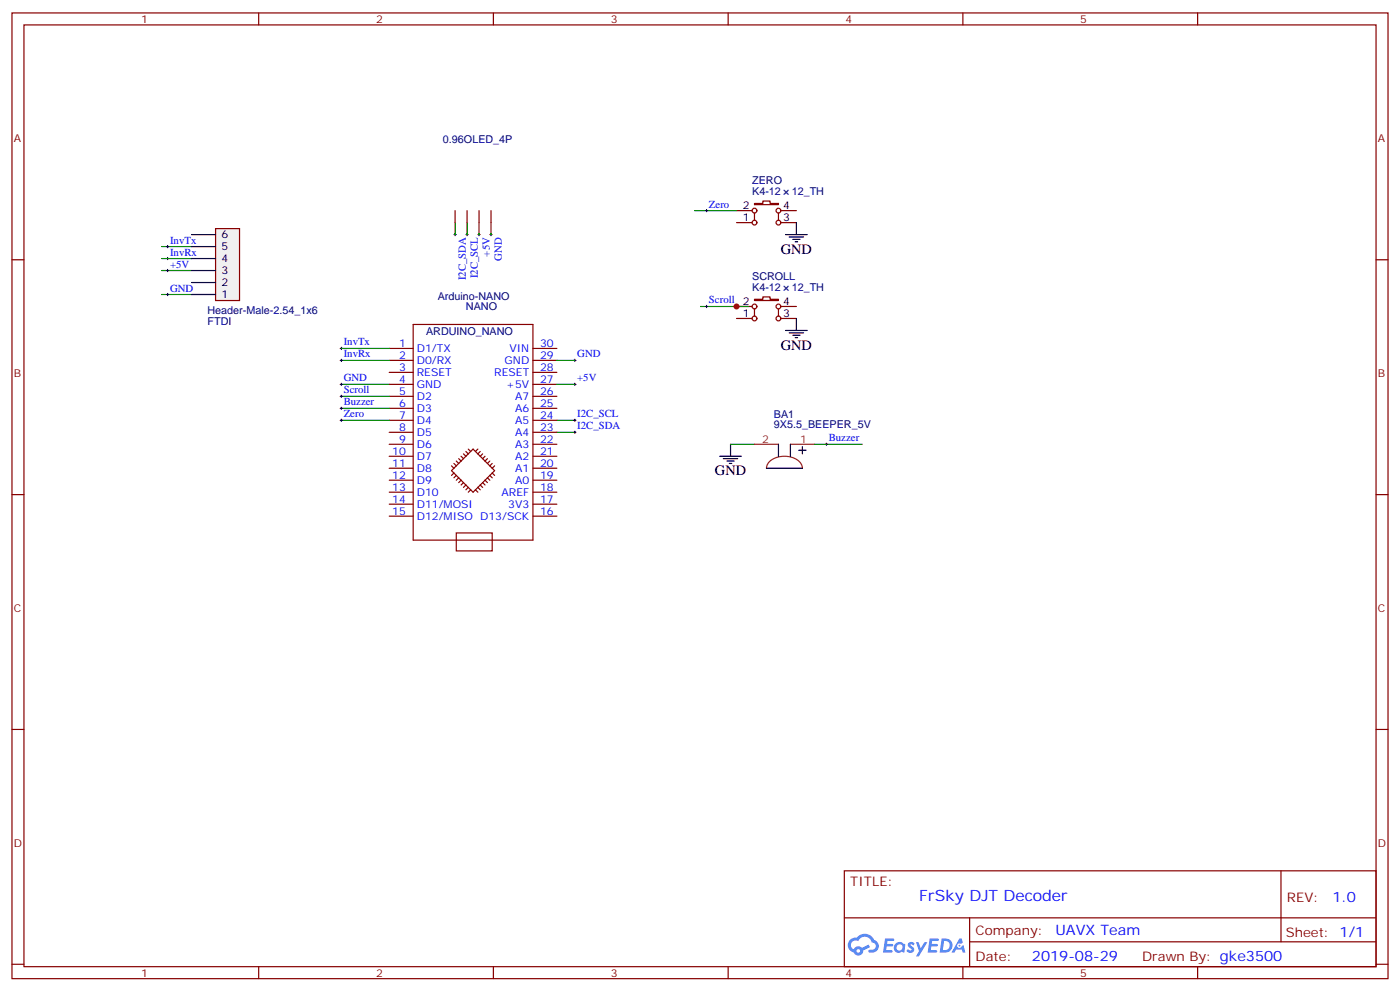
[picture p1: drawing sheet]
<svg xmlns="http://www.w3.org/2000/svg" width="412mm" height="292mm" viewBox="0 0 412 292" stroke-linecap="round" stroke-linejoin="round" font-family="sans-serif">
<g fill="none" stroke="#870000" stroke-width=".35">
<path d="M3.5 3.8h405.4v284.3h-405.4zM7.1 7.3h398.2v277.3h-398.2zM76.2 3.8v3.5M145.3 3.8v3.5M214.5 3.8v3.5M283.6 3.8v3.5M352.8 3.8v3.5M3.5 76.5h3.6M405.3 76.5h3.6M3.5 145.6h3.6M405.3 145.6h3.6M3.5 214.8h3.6"/>
<path d="M405.3 214.8h3.6M248.7 256.4h156.6v28.2h-156.6zM377.3 256.4v20.9M248.7 270.2h156.5M285.6 277.3h119.6M285.6 270.2v14.2M3.5 283.9h3.6M76.2 284.6v3.5M145.3 284.6v3.5M214.5 284.6v3.5M283.6 284.6v3.5M352.8 284.6v3.5"/>
<path d="M405.3 283.9h3.6"/>
</g>
<g fill="#5487ff">
<path d="M267.7 277.6a1.22 1.22 0 0 1 1.7 .2l-.4 .6a.47 .47 0 0 0-.3-.4 .47 .47 0 0 0-.5 .2l.1 .2a1.14 1.14 0 0 1 .8 1.8 1.14 1.14 0 0 1-1.9 0l-.2-.2 .5-.6 .7 .5a.29 .29 0 0 0 .3-.3 .29 .29 0 0 0-.2-.3 1.04 1.04 0 0 1-.6-1.7z"/>
<path d="M260.7 276.3h2.4l.3 .2-.2 .5-1.8 .1-.1 .8h1.5l.3 .4-.3 .4h-1.6l-.2 1.1h1.7l.2 .3-.2 .3-2.6 .1z"/>
<path d="M273.8 276.3h2.4l.3 .2-.1 .5-1.8 .1-.2 .8h1.6l.3 .4-.4 .4h-1.6l-.1 1.1h1.7l.2 .3-.2 .3-2.6 .1z"/>
<path d="M282.6 276.3h.7l.3 1.3-.6 .3a.69 .69 0 0 0-1 .3 .69 .69 0 0 0 .4 .9 .69 .69 0 0 0 .9-.6l.5-.2 .6 2.2h-.8l-.2-.9h-1.8l-.5 .9h-.8z"/>
<path d="M269.8 277.4h.8l.6 1.8 1.1-1.8h.9l-2.6 4.2h-.8l.9-1.5z"/>
<path d="M277.4 276.3l-.6 4.2h1.3a2.11 2.11 0 0 0 2.5-2.1 2.11 2.11 0 0 0-2.5-2.1zM278.1 277.1a1.39 1.39 0 0 1 1.7 1.4 1.39 1.39 0 0 1-1.8 1.3h-.3z"/>
<path d="M263.7 277.9a1.54 1.54 0 0 0-.1 2.2 1.54 1.54 0 0 0 2.2 .1l.6 .3 .3-2.3-.2-.3h-.4a1.49 1.49 0 0 0-2.4 0zM264 278.9a.94 .94 0 0 1 1.8 0 .94 .94 0 0 1-1.8 0z"/>
<path d="M250.4 276.7a2.18 2.18 0 0 0 1.1 3.7 1.44 1.44 0 0 0 1.6 .9 1.44 1.44 0 0 0 1.2-1.4l2-1.1-.5-.7-1.9 1a1.47 1.47 0 0 0-2.4 .4 1.39 1.39 0 0 1-.7-1.9 1.39 1.39 0 0 1 2-.5 2.12 2.12 0 0 1 2.2-1.3 2.12 2.12 0 0 1 1.9 1.7 1.14 1.14 0 0 1 1.1 1.4 1.14 1.14 0 0 1-1.7 .7 .43 .43 0 0 0-.5 .4 .43 .43 0 0 0 .4 .5 1.98 1.98 0 0 0 2.5-1.2 1.98 1.98 0 0 0-1.2-2.6 3.1 3.1 0 0 0-5.3-.6l-.9 .1zM252.3 280a.55 .55 0 0 1 1.1 0 .55 .55 0 0 1-1.1 0z"/>
<circle cx="282.6" cy="278.4" r=".26"/>
</g>
<g fill="none" stroke="#000" stroke-width=".29">
<path d="M49 76.1h.7M49 79.7h.7M49 72.6h.7M49.4 72.2v.8M49.4 75.8v.7M49.4 79.3v.7M133.7 69.1h.7M134.1 68.7v.7M137.2 69.1h.7M137.6 68.7v.7M140.8 69.1h.7M141.1 68.7v.7"/>
<path d="M144.3 69.1h.7M144.6 68.7v.7M207.8 62h.7M208.1 61.7v.7M49 86.7h.7M49.4 86.4v.7M207.8 90.2h.7M208.1 89.9v.7M100.2 113.2h.7M100.2 106.1h.7M100.2 116.7h.7M100.2 102.6h.7"/>
<path d="M100.5 102.2v.7M100.5 105.8v.7M100.5 112.8v.7M100.5 116.3v.8M100.5 119.9v.7M169 113.2h.7M169 106.1h.7M169.3 105.8v.7M169.3 112.8v.7M100.2 123.8h.7M100.2 120.2h.7M100.5 123.4v.7"/>
<path d="M169 123.8h.7M169 127.3h.7M169.3 123.4v.7M169.3 126.9v.7M243.1 130.8h.7M243.4 130.5v.7"/>
</g>
<g fill="none" stroke="#008700" stroke-width=".35">
<path d="M47.6 72.6h8.8M47.6 79.7h8.8M47.6 76.1h8.8M134.1 65.5v3.6M137.6 65.5v3.6M141.1 65.5v3.6M144.6 65.5v3.6M204.6 62h12.4M47.6 86.7h8.8M206.4 90.2h14.1M100.5 113.2h14.2M100.5 106.1h14.2"/>
<path d="M100.5 116.7h14.2M100.5 102.6h14.2M164 113.2h5.3M164 106.1h5.3M100.5 123.8h14.2M100.5 120.2h14.2M164 123.8h5.3M164 127.3h5.3M215.2 130.8h7M243.4 130.8h10.6"/>
</g>
<g fill="none" stroke="#870000" stroke-width=".35">
<path d="M222.2 59.9h2.5v-.7h2.1v.7h2.5v.4h-7.1zM134.1 62v3.5M137.6 62v3.5M141.1 62v3.5M144.6 62v3.5M217 65.5h4.5M217 62h4.5M222.2 62.7v2.1M229.3 62.7v2.1M230 65.5h4.6M230 62h4.6M121.7 95.5h35.3v63.5h-35.3z"/>
<path d="M217 93.8h4.5M217 90.2h4.5M222.2 88.1h2.5v-.7h2.1v.7h2.5v.4h-7.1zM222.2 90.9v2.2M229.3 90.9v2.2M230 93.8h4.6M230 90.2h4.6M114.7 116.7h7M114.7 113.2h7M114.7 109.6h7M114.7 106.1h7M114.7 102.6h7"/>
<path d="M157 116.7h7M157 113.2h7M157 109.6h7M157 106.1h7M157 102.6h7M114.7 137.9h7M114.7 134.3h7M114.7 130.8h7M114.7 127.3h7M114.7 123.8h7M114.7 120.2h7M133 138.6l6.3-6.4 6.4 6.4-6.4 6.3z"/>
<path d="M133 137.2l.7 .7M133.7 136.5l.7 .7M133.7 139.3l-.7 .7M134.4 135.7l.7 .8M134.4 140l-.7 .7M135.1 135l.7 .7M135.8 134.3l.7 .7M136.5 133.6l.7 .7M137.2 132.9l.7 .7M137.9 132.2l.7 .7M140.8 132.2l-.7 .7M141.5 132.9l-.7 .7"/>
<path d="M142.2 133.6l-.7 .7M142.9 134.3l-.7 .7M143.6 135l-.7 .7M144.3 140l.7 .7M144.3 135.7l-.7 .8M145 139.3l.7 .7M145 136.5l-.7 .7M145.7 137.2l-.7 .7M157 137.9h7M157 134.3h7M157 130.8h7M157 127.3h7"/>
<path d="M157 123.8h7M157 120.2h7M114.7 148.4h7M114.7 144.9h7M114.7 141.4h7M114.7 152h7M134.4 156.9h10.6v5.3h-10.6zM135.1 140.7l-.7 .7M135.8 141.4l-.7 .7M136.5 142.1l-.7 .7M137.2 142.8l-.7 .7M137.9 143.5l-.7 .7"/>
<path d="M138.6 144.2l-.7 .7M140.1 144.2l.7 .7M140.8 143.5l.7 .7M141.5 142.8l.7 .7M142.2 142.1l.7 .7M142.9 141.4l.7 .7M143.6 140.7l.7 .7M157 148.4h7M157 144.9h7M157 141.4h7M157 152h7"/>
<circle cx="222.3" cy="65.5" r=".71"/>
<circle cx="222.3" cy="62" r=".71"/>
<circle cx="229.3" cy="65.5" r=".71"/>
<circle cx="229.3" cy="62" r=".71"/>
<circle cx="222.3" cy="93.8" r=".71"/>
<circle cx="222.3" cy="90.2" r=".71"/>
<circle cx="229.3" cy="90.2" r=".71"/>
<circle cx="229.3" cy="93.8" r=".71"/>
</g>
<g fill="none" stroke="#000" stroke-width=".35">
<path d="M231.4 69.1h6.4M232.5 69.8h4.2M233.5 70.5h2.2M234.2 71.2h.7M234.6 65.5v3.6M231.4 97.3h6.4M232.5 98h4.2M233.5 98.7h2.2M234.2 99.4h.7M234.6 93.8v3.5M212 134.3h6.4M213.1 135h4.2"/>
<path d="M214.1 135.7h2.2M214.8 136.5h.7M215.2 130.8v3.5M225.8 137.9h10.6M229.3 130.8v3.5M232.8 130.8v3.5M235.3 132.6h2.1M236.4 131.5v2.1"/>
</g>
<path d="M222.2 130.8h7.1M225.8 137.9a4.3 4.3 0 0 1 4.3-3.5 5.6 5.6 0 0 1 6.2 2.8l.1 .7M232.8 130.8h7.1" fill="none" stroke="#8c2424" stroke-width=".35"/>
<path d="M63.5 67.3h7.1v21.2h-7.1z" fill="#f0f0f0" stroke="#870000" stroke-width=".35"/>
<path d="M56.4 79.7h7.1M56.4 76.1h7.1M56.4 72.6h7.1M56.4 69.1h7.1M56.4 86.7h7.1M56.4 83.2h7.1" fill="none" stroke="#000" stroke-width=".35"/>
<path d="M239.9 130.8h3.5" fill="none" stroke="#008700" stroke-width=".35"/>
<circle cx="217" cy="90.2" r=".88" fill="#c00"/>
<text font-size="4.6" fill="#00f" x="270.8" y="265.4">FrSky DJT Decoder</text>
<g font-size="4.2">
<text x="230" y="74.7">GND</text>
<text x="230" y="102.9">GND</text>
<text x="210.6" y="140">GND</text>
</g>
<g font-size="4.2" fill="#00f">
<text x="392.5" y="265.7">1.0</text>
<text x="310.9" y="275.2">UAVX Team</text>
<text x="304" y="283">2019-08-29</text>
</g>
<g font-size="3.9" fill="#800">
<text x="250.5" y="261">TITLE:</text>
<text x="379.1" y="265.7">REV:</text>
<text x="287.4" y="275.2">Company:</text>
<text x="378.7" y="275.8">Sheet: 1/1</text>
<text x="287.4" y="282.9">Date:</text>
<text x="336.4" y="282.9">Drawn By: gke3500</text>
</g>
<g font-size="3.2" fill="#800">
<text x="41.6" y="6.8">1</text>
<text x="110.8" y="6.8">2</text>
<text x="179.9" y="6.8">3</text>
<text x="249.1" y="6.8">4</text>
<text x="318.2" y="6.8">5</text>
<text x="4.1" y="41.9">A</text>
<text x="405.9" y="41.9">A</text>
<text x="4.1" y="111.1">B</text>
<text x="405.9" y="111.1">B</text>
<text x="4.1" y="180.2">C</text>
<text x="405.9" y="180.2">C</text>
<text x="4.1" y="249.3">D</text>
<text x="405.9" y="249.3">D</text>
<text x="41.6" y="287.6">1</text>
<text x="110.8" y="287.6">2</text>
<text x="179.9" y="287.6">3</text>
<text x="249.1" y="287.6">4</text>
<text x="318.2" y="287.6">5</text>
</g>
<g font-size="3.2" fill="#000080">
<text x="130.5" y="42">0.96OLED_4P</text>
<text x="221.6" y="57.4">K4-12</text>
<text x="221.6" y="54.3">ZERO</text>
<text x="233.2" y="57.4">12_TH</text>
<text x="221.6" y="82.5">SCROLL</text>
<text x="128.9" y="88.3">Arduino-NANO</text>
<text x="221.6" y="85.7">K4-12</text>
<text x="233.2" y="85.7">12_TH</text>
<text x="61.1" y="92.5">Header-Male-2.54_1x6</text>
<text x="61.1" y="95.6">FTDI</text>
<text x="137.2" y="91.3">NANO</text>
<text x="125.5" y="98.6">ARDUINO_NANO</text>
<text x="228" y="123">BA1</text>
<text x="228" y="126.1">9X5.5_BEEPER_5V</text>
</g>
<g font-size="3.2" fill="#00f">
<text x="208.8" y="61.1">Zero</text>
<text x="50.1" y="71.7">InvTx</text>
<text x="50.1" y="75.2">InvRx</text>
<text x="144.3" y="75.5" transform="rotate(-90 144.3 75.5)">+5V</text>
<text x="147.8" y="76.7" transform="rotate(-90 147.8 76.7)">GND</text>
<text x="50.1" y="78.8">+5V</text>
<text x="137.2" y="82.5" transform="rotate(-90 137.2 82.5)">I2C_SDA</text>
<text x="140.8" y="82" transform="rotate(-90 140.8 82)">I2C_SCL</text>
<text x="50.1" y="85.8">GND</text>
<text x="208.8" y="89.4">Scroll</text>
<text x="101.2" y="101.7">InvTx</text>
<text x="101.2" y="105.2">InvRx</text>
<text x="117.6" y="105.8">2</text>
<text x="117.6" y="102.2">1</text>
<text x="122.8" y="107.2">D0/RX</text>
<text x="122.8" y="103.6">D1/TX</text>
<text x="148.6" y="107.2">GND</text>
<text x="150.1" y="103.6">VIN</text>
<text x="159.1" y="102.2">30</text>
<text x="159.1" y="105.8">29</text>
<text x="170" y="105.2">GND</text>
<text x="101.2" y="112.3">GND</text>
<text x="117.6" y="112.8">4</text>
<text x="117.6" y="109.3">3</text>
<text x="122.8" y="110.7">RESET</text>
<text x="145.6" y="110.7">RESET</text>
<text x="159.1" y="109.3">28</text>
<text x="159.1" y="112.8">27</text>
<text x="170" y="112.3">+5V</text>
<text x="101.2" y="119.3">Buzzer</text>
<text x="101.2" y="115.8">Scroll</text>
<text x="117.6" y="119.9">6</text>
<text x="117.6" y="116.3">5</text>
<text x="122.8" y="117.8">D2</text>
<text x="122.8" y="114.2">GND</text>
<text x="149.1" y="114.2">+5V</text>
<text x="151.7" y="117.8">A7</text>
<text x="159.1" y="116.3">26</text>
<text x="159.1" y="119.9">25</text>
<text x="101.2" y="122.9">Zero</text>
<text x="117.6" y="123.4">7</text>
<text x="122.8" y="124.8">D4</text>
<text x="122.8" y="121.3">D3</text>
<text x="151.7" y="121.3">A6</text>
<text x="151.7" y="124.8">A5</text>
<text x="159.1" y="123.4">24</text>
<text x="170" y="122.9">I2C_SCL</text>
<text x="117.6" y="130.5">9</text>
<text x="117.6" y="126.9">8</text>
<text x="122.8" y="131.9">D6</text>
<text x="122.8" y="128.3">D5</text>
<text x="151.7" y="128.3">A4</text>
<text x="151.7" y="131.9">A3</text>
<text x="159.1" y="126.9">23</text>
<text x="159.1" y="130.5">22</text>
<text x="170" y="126.4">I2C_SDA</text>
<text x="244.1" y="129.9">Buzzer</text>
<text x="115.6" y="137.5">11</text>
<text x="115.6" y="134">10</text>
<text x="122.8" y="135.4">D7</text>
<text x="151.7" y="135.4">A2</text>
<text x="159.1" y="134">21</text>
<text x="159.1" y="137.5">20</text>
<text x="115.6" y="141">12</text>
<text x="122.8" y="142.5">D9</text>
<text x="122.8" y="138.9">D8</text>
<text x="151.7" y="138.9">A1</text>
<text x="151.7" y="142.5">A0</text>
<text x="159.1" y="141">19</text>
<text x="115.6" y="148.1">14</text>
<text x="115.6" y="144.6">13</text>
<text x="122.8" y="149.5">D11/MOSI</text>
<text x="122.8" y="146">D10</text>
<text x="147.7" y="146">AREF</text>
<text x="149.7" y="149.5">3V3</text>
<text x="159.1" y="144.6">18</text>
<text x="159.1" y="148.1">17</text>
<text x="115.6" y="151.6">15</text>
<text x="122.8" y="153">D12/MISO D13/SCK</text>
<text x="159.1" y="151.6">16</text>
</g>
<g font-size="3.2">
<text x="218.8" y="65.2">1</text>
<text x="218.8" y="61.7">2</text>
<text x="230.7" y="65.2">3</text>
<text x="230.7" y="61.7">4</text>
<text x="65.3" y="70.1">6</text>
<text x="65.3" y="77.2">4</text>
<text x="65.3" y="73.7">5</text>
<text x="65.3" y="80.7">3</text>
<text x="65.3" y="87.8">1</text>
<text x="65.3" y="84.2">2</text>
<text x="218.8" y="89.9">2</text>
<text x="230.7" y="89.9">4</text>
<text x="218.8" y="93.4">1</text>
<text x="230.7" y="93.4">3</text>
</g>
<g font-size="3.2" fill="#8d2323">
<text x="224.5" y="130.5">2</text>
<text x="235.7" y="130.5">1</text>
</g>
</svg>
